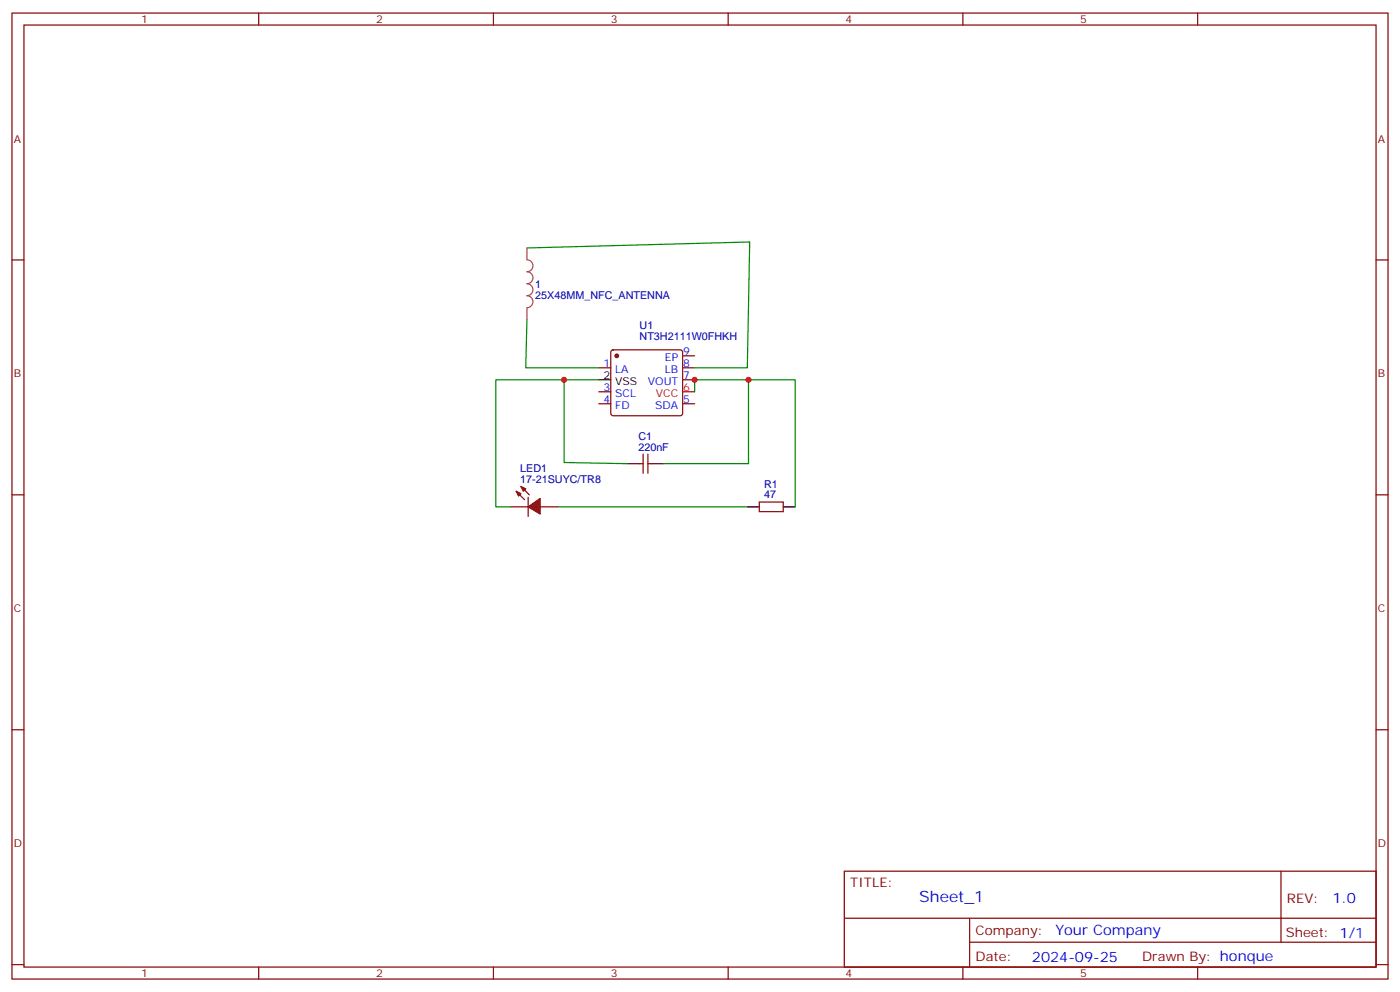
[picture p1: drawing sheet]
<svg xmlns="http://www.w3.org/2000/svg" width="412mm" height="292mm" viewBox="0 0 412 292" stroke-linecap="round" stroke-linejoin="round" font-family="sans-serif">
<g fill="none" stroke="#870000" stroke-width=".35">
<path d="M3.5 3.8h405.4v284.4h-405.4zM7.1 7.4h398.2v277.3h-398.2zM76.2 3.8v3.6M145.3 3.8v3.6M214.5 3.8v3.6M283.6 3.8v3.6M352.8 3.8v3.6M3.5 76.5h3.6M405.3 76.5h3.6M176.4 108.3h3.5M176.4 118.9h3.5M176.4 115.3h3.5"/>
<path d="M180.2 103.2l.4-.2h19.8l.5 .2 .2 .5v18l-.3 .5-.4 .2h-19.8l-.5-.3-.2-.4v-18zM201.1 104.7h3.5M201.1 108.3h3.5M201.1 111.8h3.5M201.1 118.9h3.5M188.4 136.5h1M189.4 133.7v5.6M190.9 133.7v5.6M190.9 136.5h1M3.5 145.7h3.6M150.3 149.2h5.3M152 144.6l2.5 2.5"/>
<path d="M153.5 143.2l2.4 2.5M155.6 146.4v5.6M159.1 149.2h5.3M223.7 147.8h7v2.8h-7zM405.3 145.7h3.6M3.5 214.8h3.6M405.3 214.8h3.6M248.7 256.4h156.6v28.3h-156.6zM377.3 256.5v20.8M248.7 270.3h156.5M285.6 277.3h119.6M285.6 270.3v14.1"/>
<path d="M3.5 284h3.6M76.2 284.7v3.5M145.3 284.7v3.5M214.5 284.7v3.5M283.6 284.7v3.5M352.8 284.7v3.5M405.3 284h3.6"/>
</g>
<path d="M201.1 115.3h3.5" fill="none" stroke="#f00" stroke-width=".35"/>
<path d="M176.4 111.8h3.5M184.9 136.5h3.5M191.9 136.5h3.5M220.1 149.2h3.6M230.7 149.2h3.5" fill="none" stroke="#000" stroke-width=".35"/>
<g fill="#870000" stroke="#870000" stroke-width=".35">
<path d="M152 144.6l1.5 .7-.7 .7z"/>
<path d="M153.5 143.2l1.4 .7-.7 .7z"/>
<path d="M155.6 149.2l3.5-2.5v4.6z"/>
<circle cx="181.7" cy="104.7" r=".53"/>
</g>
<path d="M155.2 73l65.6-1.8-.7 37.1h-15.5M155.2 94.2l-.3 14.1h21.5M166.2 111.8h-20.2v37.4h4.3M176.4 111.8h-10.2v24.3l18.7 .4M204.6 115.3v-3.5h15.9v24.7h-25.1M220.5 111.8h13.7v37.4M164.4 149.2h55.7" fill="none" stroke="#008700" stroke-width=".35"/>
<path d="M155.2 73v3.5a1.76 1.76 0 0 1 1.8 1.7 1.76 1.76 0 0 1-1.8 1.8 1.76 1.76 0 0 1 1.8 1.8 1.76 1.76 0 0 1-1.8 1.7 1.76 1.76 0 0 1 1.8 1.8 1.76 1.76 0 0 1-1.8 1.7 1.76 1.76 0 0 1 1.8 1.8 1.76 1.76 0 0 1-1.8 1.8M155.2 90.7v3.5" fill="none" stroke="#a64a4a" stroke-width=".35"/>
<g fill="#c00">
<circle cx="204.6" cy="111.8" r=".88"/>
<circle cx="220.5" cy="111.8" r=".88"/>
<circle cx="166.2" cy="111.8" r=".88"/>
</g>
<text font-size="4.6" fill="#00f" x="270.8" y="265.5">Sheet_1</text>
<g font-size="4.2" fill="#00f">
<text x="392.5" y="265.7">1.0</text>
<text x="310.9" y="275.3">Your Company</text>
<text x="304" y="283.1">2024-09-25</text>
</g>
<g font-size="3.9" fill="#800">
<text x="250.5" y="261">TITLE:</text>
<text x="379.1" y="265.7">REV:</text>
<text x="287.4" y="275.2">Company:</text>
<text x="378.7" y="275.8">Sheet: 1/1</text>
<text x="287.4" y="282.9">Date:</text>
<text x="336.4" y="283">Drawn By: honque</text>
</g>
<g font-size="3.2" fill="#800">
<text x="41.6" y="6.8">1</text>
<text x="110.8" y="6.8">2</text>
<text x="179.9" y="6.8">3</text>
<text x="249.1" y="6.8">4</text>
<text x="318.2" y="6.8">5</text>
<text x="4.1" y="41.9">A</text>
<text x="405.9" y="41.9">A</text>
<text x="4.1" y="111.1">B</text>
<text x="405.9" y="111.1">B</text>
<text x="4.1" y="180.2">C</text>
<text x="405.9" y="180.2">C</text>
<text x="4.1" y="249.4">D</text>
<text x="405.9" y="249.4">D</text>
<text x="41.6" y="287.7">1</text>
<text x="110.8" y="287.7">2</text>
<text x="179.9" y="287.7">3</text>
<text x="249.1" y="287.7">4</text>
<text x="318.2" y="287.7">5</text>
</g>
<g font-size="3.2" fill="#000080">
<text x="157.7" y="87.9">25X48MM_NFC_ANTENNA</text>
<text x="157.7" y="84.7">1</text>
<text x="188.4" y="100">NT3H2111W0FHKH</text>
<text x="188.4" y="96.9">U1</text>
<text x="188" y="129.4">C1</text>
<text x="188" y="132.6">220nF</text>
<text x="153.2" y="142.1">17-21SUYC/TR8</text>
<text x="153.2" y="139">LED1</text>
<text x="225.1" y="143.5">R1</text>
<text x="225.1" y="146.7">47</text>
</g>
<g font-size="3.2" fill="#00f">
<text x="177.7" y="107.9">1</text>
<text x="195.9" y="106.2">EP</text>
<text x="201.3" y="104.4">9</text>
<text x="201.3" y="107.9">8</text>
<text x="181.2" y="109.7">LA</text>
<text x="190.8" y="113.2">VOUT</text>
<text x="195.8" y="109.7">LB</text>
<text x="201.3" y="111.4">7</text>
<text x="177.7" y="118.5">4</text>
<text x="177.7" y="115">3</text>
<text x="181.2" y="116.7">SCL</text>
<text x="201.3" y="118.5">5</text>
<text x="181.2" y="120.3">FD</text>
<text x="193" y="120.3">SDA</text>
</g>
<g font-size="3.2">
<text x="177.7" y="111.4">2</text>
<text x="181.2" y="113.2">VSS</text>
</g>
<g font-size="3.2" fill="#f00">
<text x="193.2" y="116.7">VCC</text>
<text x="201.3" y="115">6</text>
</g>
</svg>
